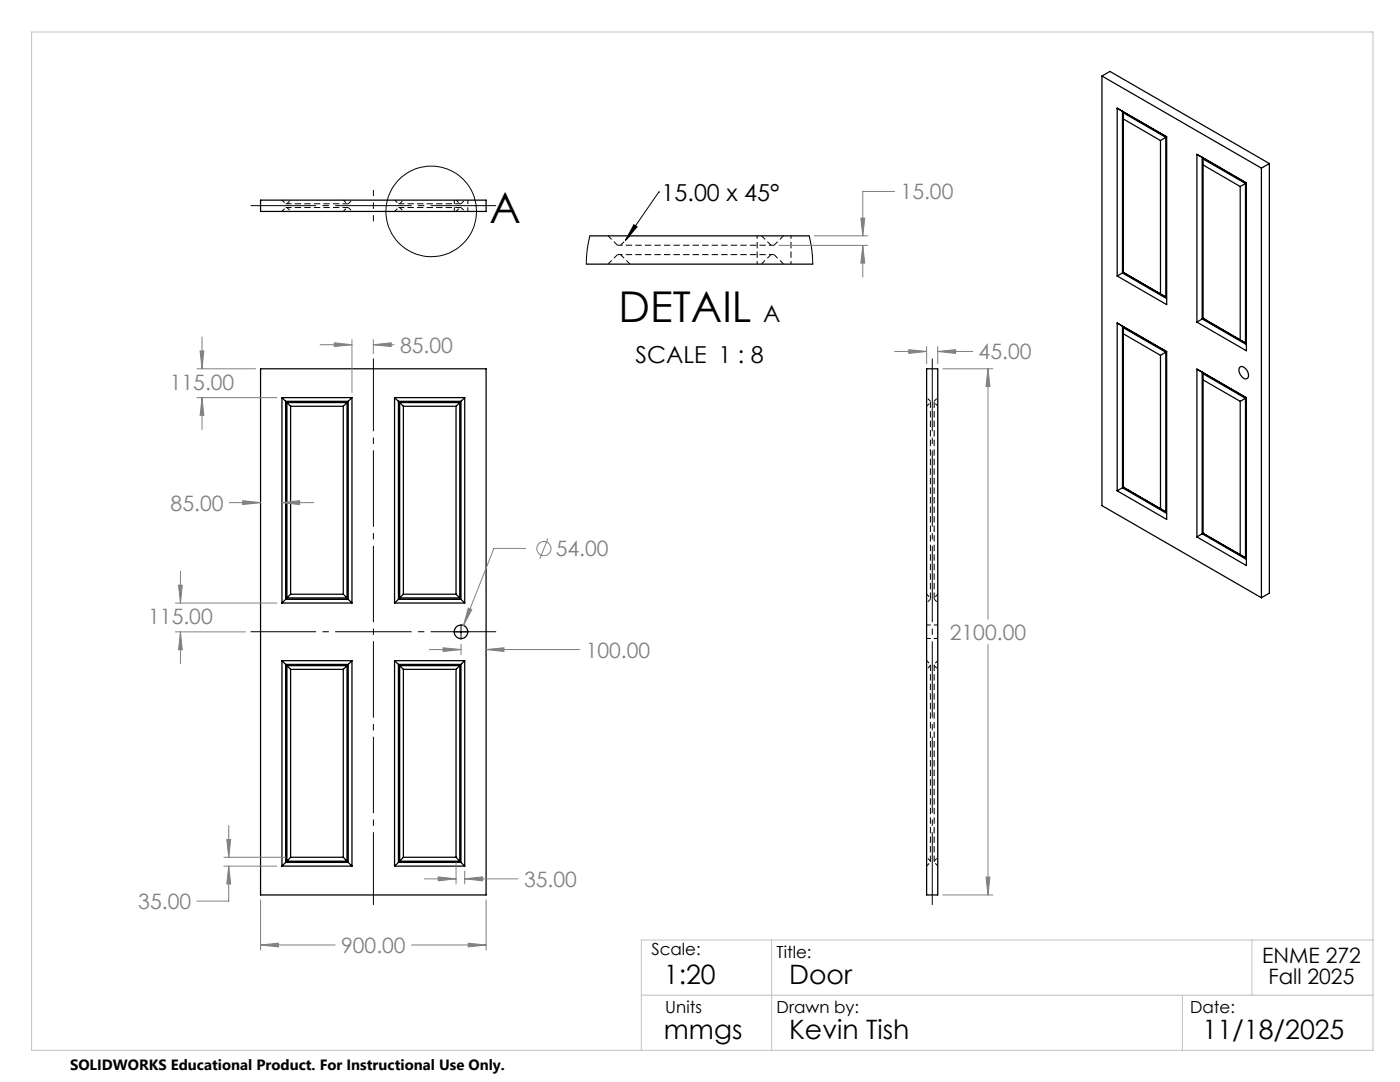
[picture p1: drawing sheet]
<svg xmlns="http://www.w3.org/2000/svg" width="279mm" height="216mm" viewBox="0 0 279 216" stroke-linecap="round" stroke-linejoin="round" font-family="sans-serif">
<g fill="none" stroke="#000" stroke-width=".25">
<path d="M219.9 15.2v85.7l31.8 18.4M219.9 15.2l31.8 18.3M219.9 15.2l1.6-.9 31.8 18.3M52 39.9h45v2.3h-45zM223 21.6l9.8 5.7v33.5l-9.8-5.7M223 21.6v33.5M223 21.6l1 .6v32.3M224.2 23.7l7.4 4.3M231.6 28v30.7M232.7 27.4l-1.1 .6M232.7 27.4v31.9M232.7 27.4l-8.5-4.9v31.9"/>
<path d="M238.9 30.8l9.8 5.7v33.5l-9.8-5.7M238.9 30.8v33.5M238.9 30.8l1 .6v32.2M240.1 32.9l7.4 4.3M247.5 37.2v30.6M248.6 36.6l-1.1 .6M248.6 36.6v31.8M248.6 36.6l-8.5-4.9v31.8M251.7 33.5v85.8M253.3 32.6v85.8l-1.6 .9M253.3 32.6l-1.6 .9M117 52.7h45.2"/>
<path d="M117.7 47.1h43.8M224 54.5l8.8 5.1M224 54.5l-1 .6M224.2 54.4h.1M224.2 54.4l8.5 4.9M224.2 54.4l7.4 4.3M231.6 58.7l1.1 .6M52 73.6h45v105h-45zM56.3 79.3h13.9M56.3 79.3v41M56.3 79.3l.7 .8M70.2 79.3v41"/>
<path d="M70.2 79.3l-.7 .8M78.7 79.3v41M78.7 79.3h14M78.7 79.3l.8 .8M92.7 79.3v41M92.7 79.3l-.7 .8M184.9 73.6h2.2v105h-2.2zM223 64.5l9.8 5.7v33.4l-9.8-5.7M223 64.5v33.4M223 64.5l1 .6v32.2M224.2 66.6l7.4 4.3M231.6 70.9v30.6"/>
<path d="M232.7 70.3v31.8M232.7 70.3l-8.5-4.9v31.8M232.7 70.3l-1.1 .6M238.9 73.7l9.8 5.7v33.5l-9.8-5.8M238.9 73.7v33.4M238.9 73.7l1 .6v32.2M239.9 63.6l8.8 5.2M239.9 63.6l-1 .7M240.1 63.5h.1M240.1 63.5l8.5 4.9M240.1 63.5l7.4 4.3M240.1 75.8l7.4 4.3"/>
<path d="M247.5 73.2a1.61 1.61 0 0 1 1.6 1.9 .72 .72 0 0 1-.7 .5 .72 .72 0 0 1-.6-.5 1.41 1.41 0 0 1-.3-1.9zM247.5 67.8l1.1 .6M248.6 79.5v31.8M248.6 79.5l-8.5-4.9v31.8M248.6 79.5l-1.1 .6M57 80.1v39.5M57 80.1h12.5M57.3 80.3v39M57.3 80.3l.7 .8M57.3 80.3h12M58 81.1v37.5M58 81.1h10.5"/>
<path d="M68.5 81.1v37.5M69.3 80.3l-.8 .8M69.3 80.3v39M69.5 80.1v39.5M79.5 80.1v39.5M79.5 80.1h12.5M79.8 80.3h12M79.8 80.3v39M79.8 80.3l.7 .8M80.5 81.1h10.5M80.5 81.1v37.5M91 81.1v37.5"/>
<path d="M91.8 80.3l-.8 .8M91.8 80.3v39M92 80.1v39.5M224 97.3l8.8 5.1M224 97.3l-1 .6M224.2 97.2h.1M224.2 97.2l8.5 4.9M224.2 97.2l7.4 4.3M247.5 80.1v30.6M57 119.6h12.5M57 119.6l-.7 .7M57.3 119.3h12"/>
<path d="M58 118.6h10.5M58 118.6l-.7 .7M68.5 118.6l.8 .7M69.5 119.6l.7 .7M79.5 119.6h12.5M79.5 119.6l-.8 .7M79.8 119.3h12M80.5 118.6h10.5M80.5 118.6l-.7 .7M91 118.6l.8 .7M92 119.6l.7 .7M231.6 101.5l1.1 .6"/>
<path d="M239.9 106.5l8.8 5.1M239.9 106.5l-1 .6M240.1 106.4h.1M240.1 106.4l8.5 4.9M240.1 106.4l7.4 4.3M247.5 110.7l1.1 .6M56.3 120.3h13.9M56.3 131.8v41M56.3 131.8h13.9M56.3 131.8l.7 .8M57 132.6v39.5M57 132.6h12.5"/>
<path d="M57.3 132.8v39M57.3 132.8l.7 .8M57.3 132.8h12M58 133.6h10.5M58 133.6v37.5M68.5 133.6v37.5M69.3 132.8v39M69.3 132.8l-.8 .8M69.5 132.6v39.5M70.2 131.8v41M70.2 131.8l-.7 .8M78.7 131.8v41"/>
<path d="M78.7 131.8l.8 .8M78.7 120.3h14M78.7 131.8h14M79.5 132.6v39.5M79.5 132.6h12.5M79.8 132.8v39M79.8 132.8h12M79.8 132.8l.7 .8M80.5 133.6h10.5M80.5 133.6v37.5M91 133.6v37.5M91.8 132.8v39"/>
<path d="M91.8 132.8l-.8 .8M92 132.6v39.5M92.7 131.8v41M92.7 131.8l-.7 .8M56.3 172.8h13.9M57 172.1l-.7 .7M57 172.1h12.5M57.3 171.8h12M58 171.1h10.5M58 171.1l-.7 .7M68.5 171.1l.8 .7M69.5 172.1l.7 .7"/>
<path d="M78.7 172.8h14M79.5 172.1l-.8 .7M79.5 172.1h12.5M79.8 171.8h12M80.5 171.1h10.5M80.5 171.1l-.7 .7M91 171.1l.8 .7M92 172.1l.7 .7"/>
<circle cx="92" cy="126.1" r="1.35"/>
</g>
<g fill="none" stroke="#000" stroke-width=".2" stroke-dasharray="1.3 .6" stroke-dashoffset=".5" stroke-linecap="butt">
<path d="M56.3 39.9l.7 .8M68.5 39.9l.8 .8M78.8 39.9l.7 .8M90.7 39.9v2.3M91 39.9l.8 .8M56.3 42.2l.7-.8M57.3 40.7l.7-.8M57.3 41.4l.7 .8M68.5 42.2l.8-.8M69.5 40.7l.8-.8M69.5 41.4l.8 .8M78.8 42.2l.7-.8"/>
<path d="M79.8 40.7l.7-.8M79.8 41.4l.7 .8M91 42.2l.8-.8M92 40.7l.8-.8M92 41.4l.8 .8M93.4 42.2v-2.3M184.9 81.1l.8-.8M185.7 80.1l-.8-.8M186.4 80.1l.8-.8M187.2 81.1l-.8-.8M184.9 118.6l.8 .7M185.7 119.6l-.8 .7"/>
<path d="M186.4 119.6l.8 .7M187.2 118.6l-.8 .7M184.9 131.8l.8 .8M184.9 127.4h2.3M185.7 132.8l-.8 .8M186.4 132.8l.8 .8M187.2 131.8l-.8 .8M187.2 124.7h-2.3M184.9 172.8l.8-.7M185.7 171.8l-.8-.7M186.4 171.8l.8-.7M187.2 172.8l-.8-.7"/>
</g>
<path d="M69.5 40.7h-12.5M69.5 41.4h-12.5M79.5 41.4h12.5M79.5 40.7h12.5" fill="none" stroke="#000" stroke-width=".2" stroke-dasharray="1.3 .6" stroke-dashoffset=".1" stroke-linecap="butt"/>
<path d="M185.7 80.1v39.5M186.4 80.1v39.5M185.7 172.1v-39.5M186.4 172.1v-39.5" fill="none" stroke="#000" stroke-width=".2" stroke-dasharray="1.3 .6" stroke-dashoffset="-.1" stroke-linecap="butt"/>
<path d="M121.4 47.1l1.8 1.8M121.4 52.7l1.8-1.9M123.2 50.8h31.3M123.2 48.9h31.3M123.9 48.9l1.8-1.8M123.9 50.8l1.8 1.9M152 47.1l1.9 1.8M152 52.7l1.9-1.9M154.5 48.9l1.9-1.8M154.5 50.8l1.9 1.9" fill="none" stroke="#000" stroke-width=".2" stroke-dasharray="1.3 .6" stroke-dashoffset=".3" stroke-linecap="butt"/>
<path d="M151.1 47.1v5.6M157.9 52.7v-5.6" fill="none" stroke="#000" stroke-width=".2" stroke-dasharray="1.3 .6" stroke-dashoffset=".7" stroke-linecap="butt"/>
<g fill="none" stroke="#000" stroke-width=".2">
<path d="M131.5 38.3h.1M131.5 38.3l-6.7 9.7M117.7 47.1l-.5 2.6-.2 3M126.5 44.8l.6 .5-2.3 2.7zM161.5 47.1l.5 2.5 .2 3.1M90.5 126.1h1.3M91.9 126.1h.2M92 124.6v1.2M92 125.9v.3M92 126.3v1.3M92.3 126.1h1.2"/>
<circle cx="86.1" cy="42.2" r="9"/>
</g>
<g fill="none" stroke="#808080" stroke-width=".2">
<path d="M178.5 38.2h-6.3v8.9M155.5 49h17.7M162.5 47.1h10.7M171.8 43.5h.8l-.4 3.6zM172.2 49l.4 3.5h-.8zM172.2 49v6.3M39.3 79.3h15.9M39.3 73.6h11.7M39.9 70h.8l-.4 3.6zM40.3 79.3l.4 3.6h-.8zM40.3 67.2v6.4M40.3 79.3v6.4"/>
<path d="M63.9 68.8h6.3M66.7 68.4l3.5 .4-3.5 .3zM70.2 67.8v10.5M74.5 68.8l3.6-.4v.7zM74.5 67.8v2.8M74.5 68.8h4.1M178.6 70.1h6.3M181.4 69.8l3.5 .3-3.5 .4zM184.9 69.1v3.5M187.1 70.1l3.6-.3v.7zM187.1 69.1v3.5M187.1 70.1h7"/>
<path d="M188.2 73.6h10M197.2 73.6l.4 3.5h-.8zM197.2 73.6v49.9M48.4 99.9l3.6 .4-3.6 .4zM35.6 116.8h.8l-.4 3.5zM36 114v6.3M45.8 100.3h6.2M56.3 100.3l3.5-.4v.8zM56.3 100.3h6.3M104.9 109.4h-6.3l-6.1 15.4M109.4 107.5l-1.7 4M35 126.1h14"/>
<path d="M35 120.3h20.2M36 126.1l.4 3.5h-.8zM36 126.1v6.3M85.7 129.6h6.3M88.4 129.3l3.6 .3-3.6 .4zM92 128.6v2M93.5 121.4l.7 .2-1.7 3.2zM97 129.6l3.6-.3v.7zM97 129.6h18.7M197.2 128.6v50M44.7 171.1h12.3M44.7 172.8h10.5"/>
<path d="M45.3 167.5h.7l-.4 3.6zM45.6 172.8l.4 3.6h-.7zM45.6 172.8v7h-6.3M45.6 164.7v6.4M52 179.6v10M84.7 175.4h6.3M87.5 175l3.5 .4-3.5 .4zM91 172.1v4.3M92.7 175.4l3.6-.4v.8zM92.7 173.8v2.6M92.7 175.4h10.7M97 179.6v10"/>
<path d="M188.2 178.6h10M196.8 175h.8l-.4 3.6zM52 188.6l3.6-.4v.7zM52 188.6h14.9M82.1 188.6h14.9M93.5 188.2l3.5 .4-3.5 .3z"/>
<circle cx="108.5" cy="109.5" r="1.41"/>
</g>
<path d="M74.5 71.6v109M186.1 180.6v-109" fill="none" stroke="#000" stroke-width=".2" stroke-dasharray="15.2 1.3 1.3 1.3" stroke-dashoffset=".7" stroke-linecap="butt"/>
<path d="M99 41h-49M50 126.1h49" fill="none" stroke="#000" stroke-width=".2" stroke-dasharray="15.2 1.3 1.3 1.3" stroke-dashoffset="2.2" stroke-linecap="butt"/>
<path d="M74.5 44.2v-6.3" fill="none" stroke="#000" stroke-width=".2" stroke-dasharray="15.2 1.3 1.3 1.3" stroke-dashoffset="14" stroke-linecap="butt"/>
<path d="M6.3 6.4h267.7v203.2h-267.7zM128 198.6h146M154 187.6v22M236 198.6v11M249.8 187.6v11M274 187.6h-146v22" fill="none" stroke="#c0c0c0" stroke-width=".2"/>
<path d="M126.5 44.8l.6 .5-2.3 2.7z" fill="#000"/>
<path d="M48.4 99.9l3.6 .4-3.6 .4zM56.3 100.3l3.5-.4v.8zM40.3 79.3l.4 3.6h-.8zM39.9 70h.8l-.4 3.6zM36 126.1l.4 3.5h-.8zM35.6 116.8h.8l-.4 3.5zM66.7 68.4l3.5 .4-3.5 .3zM74.5 68.8l3.6-.4v.7zM93.5 121.4l-1 3.4 1.7-3.2zM97 129.6l3.6-.3v.7zM88.4 129.3l3.6 .3-3.6 .4zM87.5 175l3.5 .4-3.5 .4zM92.7 175.4l3.6-.4v.8zM45.3 167.5h.7l-.4 3.6zM45.6 172.8l.4 3.6h-.7zM52 188.6l3.6-.4v.7zM93.5 188.2l3.5 .4-3.5 .3zM181.4 69.8l3.5 .3-3.5 .4zM187.1 70.1l3.6-.3v.7zM196.8 175h.8l-.4 3.6zM197.2 73.6l.4 3.5h-.8zM172.2 49l.4 3.5h-.8zM171.8 43.5h.8l-.4 3.6z" fill="#808080"/>
<g font-size="8.5">
<text x="97.7" y="44.6">A</text>
<text x="123.5" y="64.2">DETAIL</text>
</g>
<g font-size="5.3">
<text x="132.5" y="196.4">1:20</text>
<text x="157.5" y="196.4">Door</text>
<text x="132.5" y="207.4">mmgs</text>
<text x="157.5" y="207.4">Kevin Tish</text>
<text x="240" y="207.4">11/18/2025</text>
</g>
<g font-size="4.7">
<text x="132" y="40.1">15.00 x 45°</text>
<text x="152.3" y="64.2">A</text>
<text x="126.8" y="72.4">SCALE 1 : 8</text>
</g>
<g font-size="4.2" fill="#808080">
<text x="179.7" y="39.8">15.00</text>
<text x="79.8" y="70.4">85.00</text>
<text x="195.3" y="71.7">45.00</text>
<text x="33.9" y="77.9">115.00</text>
<text x="34.1" y="101.9">85.00</text>
<text x="110.9" y="111">54.00</text>
<text x="29.6" y="124.5">115.00</text>
<text x="116.9" y="131.2">100.00</text>
<text x="189.6" y="127.7">2100.00</text>
<text x="104.6" y="177">35.00</text>
<text x="27.6" y="181.4">35.00</text>
<text x="68.1" y="190.2">900.00</text>
</g>
<g font-size="4.2">
<text x="251.9" y="192.2">ENME 272</text>
<text x="253.2" y="196.4">Fall 2025</text>
</g>
<g font-size="3.3">
<text x="130" y="190.6">Scale:</text>
<text x="155" y="191.2">Title:</text>
<text x="132.8" y="202.2">Units</text>
<text x="155" y="202.2">Drawn by:</text>
<text x="237.5" y="202.2">Date:</text>
</g>
<text font-size="3" x="14" y="213.5">SOLIDWORKS Educational Product. For Instructional Use Only.</text>
</svg>
